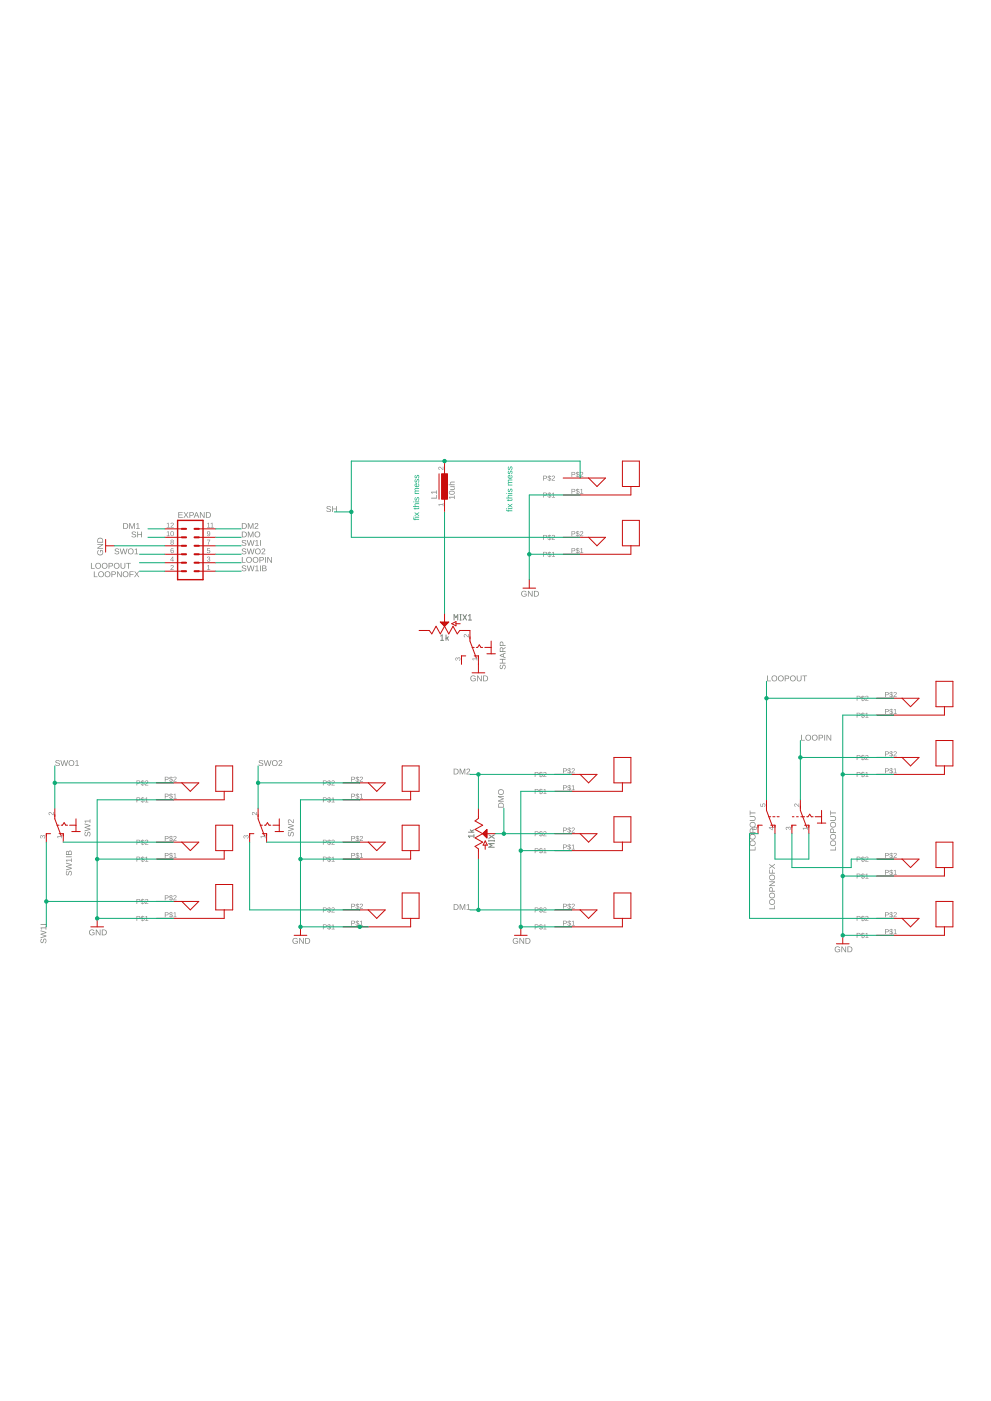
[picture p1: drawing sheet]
<?xml version="1.0" encoding="utf-8"?>
<!DOCTYPE eagle SYSTEM "eagle.dtd">
<!--
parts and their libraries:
SparkFun-Resistors: Licensing: Creative Commons ShareAlike 4.0 International - https://creativecommons.org/licenses/by-sa/4.0
-->
<eagle version="9.6.2">
<drawing>
<settings>
<setting alwaysvectorfont="no"/>
<setting verticaltext="up"/>
</settings>
<grid distance="0.1" unitdist="inch" unit="inch" style="lines" multiple="1" display="no" altdistance="0.01" altunitdist="inch" altunit="inch"/>
<schematic xreflabel="%F%N/%S.%C%R" xrefpart="/%S.%C%R">
<libraries>
<library name="CFOG_LIB1">
<symbols>
<symbol name="RCJJACK,VERTICAL,PCBMOUNT">
<pin name="P$2" x="10.16" y="5.08" length="middle" rot="R180"/>
<pin name="P$1" x="10.16" y="0" length="middle" rot="R180"/>
<wire x1="10.16" y1="5.08" x2="12.7" y2="5.08" width="0.254" layer="94"/>
<wire x1="12.7" y1="5.08" x2="17.78" y2="5.08" width="0.254" layer="94"/>
<wire x1="10.16" y1="0" x2="25.4" y2="0" width="0.254" layer="94"/>
<wire x1="25.4" y1="0" x2="25.4" y2="2.54" width="0.254" layer="94"/>
<wire x1="25.4" y1="2.54" x2="27.94" y2="2.54" width="0.254" layer="94"/>
<wire x1="27.94" y1="2.54" x2="27.94" y2="10.16" width="0.254" layer="94"/>
<wire x1="27.94" y1="10.16" x2="22.86" y2="10.16" width="0.254" layer="94"/>
<wire x1="22.86" y1="10.16" x2="22.86" y2="2.54" width="0.254" layer="94"/>
<wire x1="22.86" y1="2.54" x2="25.4" y2="2.54" width="0.254" layer="94"/>
<wire x1="17.78" y1="5.08" x2="15.24" y2="2.54" width="0.254" layer="94"/>
<wire x1="15.24" y1="2.54" x2="12.7" y2="5.08" width="0.254" layer="94"/>
</symbol>
</symbols>
<devicesets>
<deviceset name="RCJJACK,VERTICAL,PCBMOUNT">
<gates>
<gate name="G$1" symbol="RCJJACK,VERTICAL,PCBMOUNT" x="-12.7" y="-5.08"/>
</gates>
<devices>
<device name="" package="RCJJACK,VERTICAL,PCBMOUNT">
<connects>
<connect gate="G$1" pin="P$1" pad="P$1"/>
<connect gate="G$1" pin="P$2" pad="P$2"/>
</connects>
<technologies>
<technology name=""/>
</technologies>
</device>
</devices>
</deviceset>
</devicesets>
</library>
<library name="switch">
<symbols>
<symbol name="KS-U">
<wire x1="-3.81" y1="1.905" x2="-2.54" y2="1.905" width="0.254" layer="94"/>
<wire x1="-3.81" y1="1.905" x2="-3.81" y2="0" width="0.254" layer="94"/>
<wire x1="-3.81" y1="0" x2="-1.905" y2="0" width="0.1524" layer="94"/>
<wire x1="-3.81" y1="0" x2="-3.81" y2="-1.905" width="0.254" layer="94"/>
<wire x1="-1.27" y1="0" x2="-0.762" y2="0" width="0.1524" layer="94"/>
<wire x1="-5.08" y1="1.905" x2="-3.81" y2="1.905" width="0.254" layer="94"/>
<wire x1="0.254" y1="0" x2="0.635" y2="0" width="0.1524" layer="94"/>
<wire x1="1.27" y1="0" x2="1.905" y2="0" width="0.1524" layer="94"/>
<wire x1="2.54" y1="-3.175" x2="2.54" y2="-1.905" width="0.254" layer="94"/>
<wire x1="2.54" y1="-1.905" x2="0.635" y2="3.175" width="0.254" layer="94"/>
<wire x1="3.81" y1="2.54" x2="5.08" y2="2.54" width="0.254" layer="94"/>
<wire x1="5.08" y1="2.54" x2="5.08" y2="3.175" width="0.254" layer="94"/>
<wire x1="0" y1="2.54" x2="1.27" y2="2.54" width="0.254" layer="94"/>
<wire x1="0" y1="2.54" x2="0" y2="3.175" width="0.254" layer="94"/>
<wire x1="-0.762" y1="0" x2="-0.254" y2="-0.762" width="0.1524" layer="94"/>
<wire x1="-0.254" y1="-0.762" x2="0.254" y2="0" width="0.1524" layer="94"/>
<text x="-6.35" y="-1.905" size="1.778" layer="95" rot="R90">&gt;NAME</text>
<text x="-3.81" y="2.54" size="1.778" layer="96" rot="R90">&gt;VALUE</text>
<pin name="P" x="2.54" y="-5.08" visible="pad" length="short" direction="pas" rot="R90"/>
<pin name="S" x="5.08" y="5.08" visible="pad" length="short" direction="pas" rot="R270"/>
<pin name="O" x="0" y="5.08" visible="pad" length="short" direction="pas" rot="R270"/>
</symbol>
<symbol name="U2">
<wire x1="0" y1="-3.175" x2="0" y2="-1.905" width="0.254" layer="94"/>
<wire x1="0" y1="-1.905" x2="-1.905" y2="3.175" width="0.254" layer="94"/>
<wire x1="1.27" y1="2.54" x2="2.54" y2="2.54" width="0.254" layer="94"/>
<wire x1="2.54" y1="2.54" x2="2.54" y2="3.175" width="0.254" layer="94"/>
<wire x1="-2.54" y1="2.54" x2="-1.27" y2="2.54" width="0.254" layer="94"/>
<wire x1="-2.54" y1="2.54" x2="-2.54" y2="3.175" width="0.254" layer="94"/>
<wire x1="-0.635" y1="0" x2="-1.27" y2="0" width="0.1524" layer="94"/>
<wire x1="-1.905" y1="0" x2="-2.54" y2="0" width="0.1524" layer="94"/>
<wire x1="-3.175" y1="0" x2="-3.81" y2="0" width="0.1524" layer="94"/>
<text x="5.08" y="-1.905" size="1.778" layer="95" rot="R90">&gt;PART</text>
<pin name="P" x="0" y="-5.08" visible="pad" length="short" direction="pas" rot="R90"/>
<pin name="S" x="2.54" y="5.08" visible="pad" length="short" direction="pas" rot="R270"/>
<pin name="O" x="-2.54" y="5.08" visible="pad" length="short" direction="pas" rot="R270"/>
</symbol>
<symbol name="KS-U-">
<wire x1="-3.81" y1="1.905" x2="-2.54" y2="1.905" width="0.254" layer="94"/>
<wire x1="-3.81" y1="1.905" x2="-3.81" y2="0" width="0.254" layer="94"/>
<wire x1="-3.81" y1="0" x2="-1.905" y2="0" width="0.1524" layer="94"/>
<wire x1="-3.81" y1="0" x2="-3.81" y2="-1.905" width="0.254" layer="94"/>
<wire x1="-1.27" y1="0" x2="-0.762" y2="0" width="0.1524" layer="94"/>
<wire x1="-5.08" y1="1.905" x2="-3.81" y2="1.905" width="0.254" layer="94"/>
<wire x1="0.254" y1="0" x2="0.635" y2="0" width="0.1524" layer="94"/>
<wire x1="1.27" y1="0" x2="1.905" y2="0" width="0.1524" layer="94"/>
<wire x1="2.54" y1="-3.175" x2="2.54" y2="-1.905" width="0.254" layer="94"/>
<wire x1="2.54" y1="-1.905" x2="0.635" y2="3.175" width="0.254" layer="94"/>
<wire x1="3.81" y1="2.54" x2="5.08" y2="2.54" width="0.254" layer="94"/>
<wire x1="5.08" y1="2.54" x2="5.08" y2="3.175" width="0.254" layer="94"/>
<wire x1="0" y1="2.54" x2="1.27" y2="2.54" width="0.254" layer="94"/>
<wire x1="0" y1="2.54" x2="0" y2="3.175" width="0.254" layer="94"/>
<wire x1="-0.762" y1="0" x2="-0.254" y2="-0.762" width="0.1524" layer="94"/>
<wire x1="-0.254" y1="-0.762" x2="0.254" y2="0" width="0.1524" layer="94"/>
<wire x1="1.905" y1="0" x2="2.413" y2="0" width="0.1524" layer="94"/>
<wire x1="3.175" y1="0" x2="3.683" y2="0" width="0.1524" layer="94"/>
<wire x1="4.445" y1="0" x2="4.953" y2="0" width="0.1524" layer="94"/>
<text x="-3.81" y="2.54" size="1.778" layer="96" rot="R90">&gt;VALUE</text>
<text x="-6.35" y="-1.905" size="1.778" layer="95" rot="R90">&gt;PART</text>
<pin name="P" x="2.54" y="-5.08" visible="pad" length="short" direction="pas" rot="R90"/>
<pin name="S" x="5.08" y="5.08" visible="pad" length="short" direction="pas" rot="R270"/>
<pin name="O" x="0" y="5.08" visible="pad" length="short" direction="pas" rot="R270"/>
</symbol>
</symbols>
<devicesets>
<deviceset name="M9040P" prefix="S" uservalue="yes">
<gates>
<gate name="1" symbol="KS-U" x="-2.54" y="0"/>
</gates>
<devices>
<device name="" package="M9040P">
<connects>
<connect gate="1" pin="O" pad="1"/>
<connect gate="1" pin="P" pad="2"/>
<connect gate="1" pin="S" pad="3"/>
</connects>
<package3dinstances>
<package3dinstance package3d_urn="urn:adsk.eagle:package:27676/1"/>
</package3dinstances>
<technologies>
<technology name=""/>
</technologies>
</device>
</devices>
</deviceset>
<deviceset name="M9040P2" prefix="S" uservalue="yes">
<gates>
<gate name="2" symbol="U2" x="12.7" y="0" addlevel="always"/>
<gate name="1" symbol="KS-U-" x="0" y="0" addlevel="must"/>
</gates>
<devices>
<device name="" package="M9040P2">
<connects>
<connect gate="1" pin="O" pad="1"/>
<connect gate="1" pin="P" pad="2"/>
<connect gate="1" pin="S" pad="3"/>
<connect gate="2" pin="O" pad="4"/>
<connect gate="2" pin="P" pad="5"/>
<connect gate="2" pin="S" pad="6"/>
</connects>
<package3dinstances>
<package3dinstance package3d_urn="urn:adsk.eagle:package:27687/1"/>
</package3dinstances>
<technologies>
<technology name=""/>
</technologies>
</device>
</devices>
</deviceset>
</devicesets>
</library>
<library name="SparkFun-Resistors">
<symbols>
<symbol name="POTENTIOMETER">
<wire x1="0" y1="-5.08" x2="0" y2="-4.572" width="0.1524" layer="94"/>
<wire x1="0" y1="-4.572" x2="-1.016" y2="-3.81" width="0.254" layer="94"/>
<wire x1="-1.016" y1="-3.81" x2="1.27" y2="-2.54" width="0.254" layer="94"/>
<wire x1="1.27" y1="-2.54" x2="-1.016" y2="-1.27" width="0.254" layer="94"/>
<wire x1="-1.016" y1="-1.27" x2="1.27" y2="0" width="0.254" layer="94"/>
<wire x1="1.27" y1="0" x2="-1.016" y2="1.27" width="0.254" layer="94"/>
<wire x1="-1.016" y1="1.27" x2="1.27" y2="2.54" width="0.254" layer="94"/>
<wire x1="1.27" y1="2.54" x2="-1.016" y2="3.81" width="0.254" layer="94"/>
<wire x1="-1.016" y1="3.81" x2="0" y2="4.572" width="0.254" layer="94"/>
<wire x1="0" y1="4.572" x2="0" y2="5.08" width="0.1524" layer="94"/>
<wire x1="2.032" y1="-2.159" x2="2.667" y2="-3.429" width="0.1524" layer="94"/>
<wire x1="2.667" y1="-3.429" x2="2.032" y2="-3.429" width="0.1524" layer="94"/>
<wire x1="2.032" y1="-3.429" x2="1.397" y2="-3.429" width="0.1524" layer="94"/>
<wire x1="1.397" y1="-3.429" x2="2.032" y2="-2.159" width="0.1524" layer="94"/>
<wire x1="2.032" y1="-4.699" x2="2.032" y2="-3.429" width="0.1524" layer="94"/>
<text x="3.048" y="-0.254" size="1.778" layer="95" font="vector" rot="R270">&gt;NAME</text>
<text x="-1.27" y="0" size="1.778" layer="95" font="vector" rot="R90" align="bottom-center">&gt;Value</text>
<pin name="A" x="0" y="-7.62" visible="off" length="short" direction="pas" rot="R90"/>
<pin name="E" x="0" y="7.62" visible="off" length="short" direction="pas" rot="R270"/>
<pin name="S" x="5.08" y="0" visible="off" length="short" direction="pas" rot="R180"/>
<polygon width="0.2032" layer="94">
<vertex x="2.54" y="-1.27"/>
<vertex x="1.27" y="0"/>
<vertex x="2.54" y="1.27"/>
</polygon>
</symbol>
</symbols>
<devicesets>
<deviceset name="POTENTIOMETER" prefix="VR" uservalue="yes">
<gates>
<gate name="G$1" symbol="POTENTIOMETER" x="0" y="0"/>
</gates>
<devices>
<device name="-PTH-9MM-1/20W-20%" package="POT-PTH-ALPS">
<connects>
<connect gate="G$1" pin="A" pad="P$3"/>
<connect gate="G$1" pin="E" pad="P$1"/>
<connect gate="G$1" pin="S" pad="P$2"/>
</connects>
<package3dinstances>
<package3dinstance package3d_urn="urn:adsk.eagle:package:39672/1"/>
</package3dinstances>
<technologies>
<technology name="">
<attribute name="PROD_ID" value="RES-09177"/>
<attribute name="SF_SKU" value="COM-09288"/>
<attribute name="VALUE" value="10k"/>
</technology>
</technologies>
</device>
<device name="-PTH-9MM-1/20W-20%-KIT" package="POT-PTH-ALPS-KIT">
<connects>
<connect gate="G$1" pin="A" pad="P$3"/>
<connect gate="G$1" pin="E" pad="P$1"/>
<connect gate="G$1" pin="S" pad="P$2"/>
</connects>
<package3dinstances>
<package3dinstance package3d_urn="urn:adsk.eagle:package:39674/1"/>
</package3dinstances>
<technologies>
<technology name="">
<attribute name="PROD_ID" value="RES-09177"/>
<attribute name="SF_SKU" value="COM-09288"/>
<attribute name="VALUE" value="10k"/>
</technology>
</technologies>
</device>
</devices>
</deviceset>
</devicesets>
</library>
<library name="supply1">
<symbols>
<symbol name="GND">
<wire x1="-1.905" y1="0" x2="1.905" y2="0" width="0.254" layer="94"/>
<text x="-2.54" y="-2.54" size="1.778" layer="96">&gt;VALUE</text>
<pin name="GND" x="0" y="2.54" visible="off" length="short" direction="sup" rot="R270"/>
</symbol>
</symbols>
<devicesets>
<deviceset name="GND" prefix="GND">
<gates>
<gate name="1" symbol="GND" x="0" y="0"/>
</gates>
<devices>
<device name="">
<technologies>
<technology name=""/>
</technologies>
</device>
</devices>
</deviceset>
</devicesets>
</library>
<library name="inductors">
<symbols>
<symbol name="DRK">
<wire x1="-3.81" y1="1.651" x2="3.81" y2="1.651" width="0.254" layer="94"/>
<text x="-3.81" y="2.286" size="1.778" layer="95">&gt;NAME</text>
<text x="-3.937" y="-3.048" size="1.778" layer="96">&gt;VALUE</text>
<rectangle x1="-3.81" y1="-0.889" x2="3.81" y2="0.889" layer="94"/>
<pin name="2" x="7.62" y="0" visible="pad" length="middle" direction="pas" swaplevel="1" rot="R180"/>
<pin name="1" x="-7.62" y="0" visible="pad" length="middle" direction="pas" swaplevel="1"/>
</symbol>
</symbols>
<devicesets>
<deviceset name="LBC15" prefix="L">
<gates>
<gate name="1" symbol="DRK" x="0" y="0"/>
</gates>
<devices>
<device name="" package="LBC15">
<connects>
<connect gate="1" pin="1" pad="1"/>
<connect gate="1" pin="2" pad="2"/>
</connects>
<package3dinstances>
<package3dinstance package3d_urn="urn:adsk.eagle:package:15085/1"/>
</package3dinstances>
<technologies>
<technology name="">
<attribute name="SPICEPREFIX" value="L" constant="no"/>
</technology>
</technologies>
</device>
</devices>
<spice>
<pinmapping spiceprefix="L">
<pinmap gate="1" pin="1" pinorder="1"/>
<pinmap gate="1" pin="2" pinorder="2"/>
</pinmapping>
</spice>
</deviceset>
</devicesets>
</library>
<library name="con-lstb">
<symbols>
<symbol name="MA06-2">
<wire x1="3.81" y1="-10.16" x2="-3.81" y2="-10.16" width="0.4064" layer="94"/>
<wire x1="1.27" y1="-2.54" x2="2.54" y2="-2.54" width="0.6096" layer="94"/>
<wire x1="1.27" y1="-5.08" x2="2.54" y2="-5.08" width="0.6096" layer="94"/>
<wire x1="1.27" y1="-7.62" x2="2.54" y2="-7.62" width="0.6096" layer="94"/>
<wire x1="-2.54" y1="-2.54" x2="-1.27" y2="-2.54" width="0.6096" layer="94"/>
<wire x1="-2.54" y1="-5.08" x2="-1.27" y2="-5.08" width="0.6096" layer="94"/>
<wire x1="-2.54" y1="-7.62" x2="-1.27" y2="-7.62" width="0.6096" layer="94"/>
<wire x1="-3.81" y1="7.62" x2="-3.81" y2="-10.16" width="0.4064" layer="94"/>
<wire x1="3.81" y1="-10.16" x2="3.81" y2="7.62" width="0.4064" layer="94"/>
<wire x1="-3.81" y1="7.62" x2="3.81" y2="7.62" width="0.4064" layer="94"/>
<wire x1="1.27" y1="5.08" x2="2.54" y2="5.08" width="0.6096" layer="94"/>
<wire x1="1.27" y1="2.54" x2="2.54" y2="2.54" width="0.6096" layer="94"/>
<wire x1="1.27" y1="0" x2="2.54" y2="0" width="0.6096" layer="94"/>
<wire x1="-2.54" y1="5.08" x2="-1.27" y2="5.08" width="0.6096" layer="94"/>
<wire x1="-2.54" y1="2.54" x2="-1.27" y2="2.54" width="0.6096" layer="94"/>
<wire x1="-2.54" y1="0" x2="-1.27" y2="0" width="0.6096" layer="94"/>
<text x="-3.81" y="-12.7" size="1.778" layer="96">&gt;VALUE</text>
<text x="-3.81" y="8.382" size="1.778" layer="95">&gt;NAME</text>
<pin name="1" x="7.62" y="-7.62" visible="pad" length="middle" direction="pas" swaplevel="1" rot="R180"/>
<pin name="3" x="7.62" y="-5.08" visible="pad" length="middle" direction="pas" swaplevel="1" rot="R180"/>
<pin name="5" x="7.62" y="-2.54" visible="pad" length="middle" direction="pas" swaplevel="1" rot="R180"/>
<pin name="2" x="-7.62" y="-7.62" visible="pad" length="middle" direction="pas" swaplevel="1"/>
<pin name="4" x="-7.62" y="-5.08" visible="pad" length="middle" direction="pas" swaplevel="1"/>
<pin name="6" x="-7.62" y="-2.54" visible="pad" length="middle" direction="pas" swaplevel="1"/>
<pin name="7" x="7.62" y="0" visible="pad" length="middle" direction="pas" swaplevel="1" rot="R180"/>
<pin name="9" x="7.62" y="2.54" visible="pad" length="middle" direction="pas" swaplevel="1" rot="R180"/>
<pin name="11" x="7.62" y="5.08" visible="pad" length="middle" direction="pas" swaplevel="1" rot="R180"/>
<pin name="8" x="-7.62" y="0" visible="pad" length="middle" direction="pas" swaplevel="1"/>
<pin name="10" x="-7.62" y="2.54" visible="pad" length="middle" direction="pas" swaplevel="1"/>
<pin name="12" x="-7.62" y="5.08" visible="pad" length="middle" direction="pas" swaplevel="1"/>
</symbol>
</symbols>
<devicesets>
<deviceset name="MA06-2" prefix="SV" uservalue="yes">
<gates>
<gate name="1" symbol="MA06-2" x="0" y="0"/>
</gates>
<devices>
<device name="" package="MA06-2">
<connects>
<connect gate="1" pin="1" pad="1"/>
<connect gate="1" pin="10" pad="10"/>
<connect gate="1" pin="11" pad="11"/>
<connect gate="1" pin="12" pad="12"/>
<connect gate="1" pin="2" pad="2"/>
<connect gate="1" pin="3" pad="3"/>
<connect gate="1" pin="4" pad="4"/>
<connect gate="1" pin="5" pad="5"/>
<connect gate="1" pin="6" pad="6"/>
<connect gate="1" pin="7" pad="7"/>
<connect gate="1" pin="8" pad="8"/>
<connect gate="1" pin="9" pad="9"/>
</connects>
<package3dinstances>
<package3dinstance package3d_urn="urn:adsk.eagle:package:8342/1"/>
</package3dinstances>
<technologies>
<technology name="">
<attribute name="MF" value="" constant="no"/>
<attribute name="MPN" value="" constant="no"/>
<attribute name="OC_FARNELL" value="unknown" constant="no"/>
<attribute name="OC_NEWARK" value="unknown" constant="no"/>
</technology>
</technologies>
</device>
</devices>
</deviceset>
</devicesets>
</library>
</libraries>
<attributes>
</attributes>
<variantdefs>
</variantdefs>
<classes>
<class number="0" name="default" width="0" drill="0">
</class>
</classes>
<parts>
<part name="U$1" library="CFOG_LIB1" deviceset="RCJJACK,VERTICAL,PCBMOUNT" device=""/>
<part name="U$2" library="CFOG_LIB1" deviceset="RCJJACK,VERTICAL,PCBMOUNT" device=""/>
<part name="U$3" library="CFOG_LIB1" deviceset="RCJJACK,VERTICAL,PCBMOUNT" device=""/>
<part name="U$4" library="CFOG_LIB1" deviceset="RCJJACK,VERTICAL,PCBMOUNT" device=""/>
<part name="U$5" library="CFOG_LIB1" deviceset="RCJJACK,VERTICAL,PCBMOUNT" device=""/>
<part name="U$6" library="CFOG_LIB1" deviceset="RCJJACK,VERTICAL,PCBMOUNT" device=""/>
<part name="SW1" library="switch" deviceset="M9040P" device="" package3d_urn="urn:adsk.eagle:package:27676/1"/>
<part name="SW2" library="switch" deviceset="M9040P" device="" package3d_urn="urn:adsk.eagle:package:27676/1"/>
<part name="U$7" library="CFOG_LIB1" deviceset="RCJJACK,VERTICAL,PCBMOUNT" device=""/>
<part name="U$8" library="CFOG_LIB1" deviceset="RCJJACK,VERTICAL,PCBMOUNT" device=""/>
<part name="U$9" library="CFOG_LIB1" deviceset="RCJJACK,VERTICAL,PCBMOUNT" device=""/>
<part name="U$10" library="CFOG_LIB1" deviceset="RCJJACK,VERTICAL,PCBMOUNT" device=""/>
<part name="U$11" library="CFOG_LIB1" deviceset="RCJJACK,VERTICAL,PCBMOUNT" device=""/>
<part name="U$12" library="CFOG_LIB1" deviceset="RCJJACK,VERTICAL,PCBMOUNT" device=""/>
<part name="U$13" library="CFOG_LIB1" deviceset="RCJJACK,VERTICAL,PCBMOUNT" device=""/>
<part name="MIX" library="SparkFun-Resistors" deviceset="POTENTIOMETER" device="-PTH-9MM-1/20W-20%" package3d_urn="urn:adsk.eagle:package:39672/1" value="1k"/>
<part name="LOOPOUT" library="switch" deviceset="M9040P2" device="" package3d_urn="urn:adsk.eagle:package:27687/1"/>
<part name="GND1" library="supply1" deviceset="GND" device=""/>
<part name="GND2" library="supply1" deviceset="GND" device=""/>
<part name="GND3" library="supply1" deviceset="GND" device=""/>
<part name="GND4" library="supply1" deviceset="GND" device=""/>
<part name="SHARP" library="switch" deviceset="M9040P" device="" package3d_urn="urn:adsk.eagle:package:27676/1"/>
<part name="MIX1" library="SparkFun-Resistors" deviceset="POTENTIOMETER" device="-PTH-9MM-1/20W-20%" package3d_urn="urn:adsk.eagle:package:39672/1" value="1k"/>
<part name="SHARPIN" library="CFOG_LIB1" deviceset="RCJJACK,VERTICAL,PCBMOUNT" device=""/>
<part name="U$15" library="CFOG_LIB1" deviceset="RCJJACK,VERTICAL,PCBMOUNT" device=""/>
<part name="GND5" library="supply1" deviceset="GND" device=""/>
<part name="L1" library="inductors" deviceset="LBC15" device="" package3d_urn="urn:adsk.eagle:package:15085/1" value="10uh"/>
<part name="GND6" library="supply1" deviceset="GND" device=""/>
<part name="EXPAND" library="con-lstb" deviceset="MA06-2" device="" package3d_urn="urn:adsk.eagle:package:8342/1"/>
<part name="GND7" library="supply1" deviceset="GND" device=""/>
</parts>
<sheets>
<sheet>
<plain>
<text x="185.42" y="172.72" size="1.778" layer="91" rot="R90">fix this mess</text>
<text x="157.48" y="170.18" size="1.778" layer="91" rot="R90">fix this mess</text>
</plain>
<instances>
<instance part="U$1" gate="G$1" x="73.66" y="86.36" smashed="yes"/>
<instance part="U$2" gate="G$1" x="73.66" y="68.58" smashed="yes"/>
<instance part="U$3" gate="G$1" x="73.66" y="50.8" smashed="yes"/>
<instance part="U$4" gate="G$1" x="129.54" y="86.36" smashed="yes"/>
<instance part="U$5" gate="G$1" x="129.54" y="68.58" smashed="yes"/>
<instance part="U$6" gate="G$1" x="129.54" y="48.26" smashed="yes"/>
<instance part="SW1" gate="1" x="50.8" y="78.74" smashed="yes" rot="R180">
<attribute name="NAME" x="57.15" y="80.645" size="1.778" layer="95" rot="R270"/>
<attribute name="VALUE" x="54.61" y="76.2" size="1.778" layer="96" rot="R270"/>
</instance>
<instance part="SW2" gate="1" x="111.76" y="78.74" smashed="yes" rot="R180">
<attribute name="NAME" x="118.11" y="80.645" size="1.778" layer="95" rot="R270"/>
<attribute name="VALUE" x="115.57" y="76.2" size="1.778" layer="96" rot="R270"/>
</instance>
<instance part="U$7" gate="G$1" x="193.04" y="88.9" smashed="yes"/>
<instance part="U$8" gate="G$1" x="193.04" y="71.12" smashed="yes"/>
<instance part="U$9" gate="G$1" x="193.04" y="48.26" smashed="yes"/>
<instance part="U$10" gate="G$1" x="289.56" y="111.76" smashed="yes"/>
<instance part="U$11" gate="G$1" x="289.56" y="93.98" smashed="yes"/>
<instance part="U$12" gate="G$1" x="289.56" y="63.5" smashed="yes"/>
<instance part="U$13" gate="G$1" x="289.56" y="45.72" smashed="yes"/>
<instance part="MIX" gate="G$1" x="175.26" y="76.2" smashed="yes">
<attribute name="NAME" x="178.308" y="75.946" size="1.778" layer="95" font="vector" rot="R270"/>
<attribute name="VALUE" x="173.99" y="76.2" size="1.778" layer="95" font="vector" rot="R90" align="bottom-center"/>
</instance>
<instance part="LOOPOUT" gate="2" x="261.62" y="81.28" smashed="yes" rot="R180">
<attribute name="PART" x="256.54" y="83.185" size="1.778" layer="95" rot="R270"/>
</instance>
<instance part="LOOPOUT" gate="1" x="274.32" y="81.28" smashed="yes" rot="R180">
<attribute name="VALUE" x="278.13" y="78.74" size="1.778" layer="96" rot="R270"/>
<attribute name="PART" x="280.67" y="83.185" size="1.778" layer="95" rot="R270"/>
</instance>
<instance part="GND1" gate="1" x="284.48" y="43.18" smashed="yes">
<attribute name="VALUE" x="281.94" y="40.64" size="1.778" layer="96"/>
</instance>
<instance part="GND2" gate="1" x="187.96" y="45.72" smashed="yes">
<attribute name="VALUE" x="185.42" y="43.18" size="1.778" layer="96"/>
</instance>
<instance part="GND3" gate="1" x="121.92" y="45.72" smashed="yes">
<attribute name="VALUE" x="119.38" y="43.18" size="1.778" layer="96"/>
</instance>
<instance part="GND4" gate="1" x="60.96" y="48.26" smashed="yes">
<attribute name="VALUE" x="58.42" y="45.72" size="1.778" layer="96"/>
</instance>
<instance part="SHARP" gate="1" x="175.26" y="132.08" smashed="yes" rot="R180">
<attribute name="NAME" x="181.61" y="133.985" size="1.778" layer="95" rot="R270"/>
<attribute name="VALUE" x="179.07" y="129.54" size="1.778" layer="96" rot="R270"/>
</instance>
<instance part="MIX1" gate="G$1" x="165.1" y="137.16" smashed="yes" rot="R90">
<attribute name="NAME" x="167.894" y="140.208" size="1.778" layer="95" font="vector"/>
<attribute name="VALUE" x="165.1" y="135.89" size="1.778" layer="95" font="vector" rot="R180" align="bottom-center"/>
</instance>
<instance part="SHARPIN" gate="G$1" x="195.58" y="177.8" smashed="yes"/>
<instance part="U$15" gate="G$1" x="195.58" y="160.02" smashed="yes"/>
<instance part="GND5" gate="1" x="190.5" y="149.86" smashed="yes">
<attribute name="VALUE" x="187.96" y="147.32" size="1.778" layer="96"/>
</instance>
<instance part="L1" gate="1" x="165.1" y="180.34" smashed="yes" rot="R90">
<attribute name="NAME" x="162.814" y="176.53" size="1.778" layer="95" rot="R90"/>
<attribute name="VALUE" x="168.148" y="176.403" size="1.778" layer="96" rot="R90"/>
</instance>
<instance part="GND6" gate="1" x="63.5" y="162.56" smashed="yes" rot="R270">
<attribute name="VALUE" x="60.96" y="165.1" size="1.778" layer="96" rot="R270"/>
</instance>
<instance part="EXPAND" gate="1" x="88.9" y="162.56" smashed="yes">
<attribute name="VALUE" x="85.09" y="149.86" size="1.778" layer="96"/>
<attribute name="NAME" x="85.09" y="170.942" size="1.778" layer="95"/>
</instance>
<instance part="GND7" gate="1" x="175.26" y="124.46" smashed="yes">
<attribute name="VALUE" x="172.72" y="121.92" size="1.778" layer="96"/>
</instance>
</instances>
<busses>
</busses>
<nets>
<net name="SW1IB" class="0">
<segment>
<pinref part="SW1" gate="1" pin="O"/>
<pinref part="U$2" gate="G$1" pin="P$2"/>
<wire x1="50.8" y1="73.66" x2="83.82" y2="73.66" width="0.1524" layer="91"/>
<label x="53.34" y="63.5" size="1.778" layer="95" rot="R90"/>
</segment>
<segment>
<pinref part="EXPAND" gate="1" pin="1"/>
<wire x1="96.52" y1="154.94" x2="104.14" y2="154.94" width="0.1524" layer="91"/>
<label x="104.14" y="154.94" size="1.778" layer="95"/>
</segment>
</net>
<net name="N$6" class="0">
<segment>
<pinref part="SW2" gate="1" pin="O"/>
<pinref part="U$5" gate="G$1" pin="P$2"/>
<wire x1="111.76" y1="73.66" x2="139.7" y2="73.66" width="0.1524" layer="91"/>
</segment>
</net>
<net name="SW1I" class="0">
<segment>
<pinref part="U$3" gate="G$1" pin="P$2"/>
<wire x1="83.82" y1="55.88" x2="45.72" y2="55.88" width="0.1524" layer="91"/>
<pinref part="SW1" gate="1" pin="S"/>
<wire x1="45.72" y1="55.88" x2="45.72" y2="73.66" width="0.1524" layer="91"/>
<wire x1="45.72" y1="55.88" x2="45.72" y2="48.26" width="0.1524" layer="91"/>
<junction x="45.72" y="55.88"/>
<label x="45.72" y="43.18" size="1.778" layer="95" rot="R90"/>
</segment>
<segment>
<wire x1="96.52" y1="162.56" x2="104.14" y2="162.56" width="0.1524" layer="91"/>
<label x="104.14" y="162.56" size="1.778" layer="95"/>
<pinref part="EXPAND" gate="1" pin="7"/>
</segment>
</net>
<net name="N$8" class="0">
<segment>
<pinref part="U$6" gate="G$1" pin="P$2"/>
<pinref part="SW2" gate="1" pin="S"/>
<wire x1="139.7" y1="53.34" x2="106.68" y2="53.34" width="0.1524" layer="91"/>
<wire x1="106.68" y1="53.34" x2="106.68" y2="73.66" width="0.1524" layer="91"/>
</segment>
</net>
<net name="DM1" class="0">
<segment>
<pinref part="U$9" gate="G$1" pin="P$2"/>
<pinref part="MIX" gate="G$1" pin="A"/>
<wire x1="203.2" y1="53.34" x2="175.26" y2="53.34" width="0.1524" layer="91"/>
<wire x1="175.26" y1="53.34" x2="175.26" y2="68.58" width="0.1524" layer="91"/>
<wire x1="175.26" y1="53.34" x2="172.72" y2="53.34" width="0.1524" layer="91"/>
<junction x="175.26" y="53.34"/>
<label x="167.64" y="53.34" size="1.778" layer="95"/>
</segment>
<segment>
<wire x1="81.28" y1="167.64" x2="76.2" y2="167.64" width="0.1524" layer="91"/>
<label x="68.58" y="167.64" size="1.778" layer="95"/>
<pinref part="EXPAND" gate="1" pin="12"/>
</segment>
</net>
<net name="DM2" class="0">
<segment>
<pinref part="U$7" gate="G$1" pin="P$2"/>
<pinref part="MIX" gate="G$1" pin="E"/>
<wire x1="203.2" y1="93.98" x2="175.26" y2="93.98" width="0.1524" layer="91"/>
<wire x1="175.26" y1="93.98" x2="175.26" y2="83.82" width="0.1524" layer="91"/>
<wire x1="175.26" y1="93.98" x2="172.72" y2="93.98" width="0.1524" layer="91"/>
<junction x="175.26" y="93.98"/>
<label x="167.64" y="93.98" size="1.778" layer="95"/>
</segment>
<segment>
<wire x1="96.52" y1="167.64" x2="104.14" y2="167.64" width="0.1524" layer="91"/>
<label x="104.14" y="167.64" size="1.778" layer="95"/>
<pinref part="EXPAND" gate="1" pin="11"/>
</segment>
</net>
<net name="LOOPIN" class="0">
<segment>
<pinref part="U$11" gate="G$1" pin="P$2"/>
<pinref part="LOOPOUT" gate="1" pin="P"/>
<wire x1="299.72" y1="99.06" x2="271.78" y2="99.06" width="0.1524" layer="91"/>
<wire x1="271.78" y1="99.06" x2="271.78" y2="86.36" width="0.1524" layer="91"/>
<wire x1="271.78" y1="99.06" x2="271.78" y2="104.14" width="0.1524" layer="91"/>
<junction x="271.78" y="99.06"/>
<label x="271.78" y="104.14" size="1.778" layer="95"/>
</segment>
<segment>
<wire x1="96.52" y1="157.48" x2="104.14" y2="157.48" width="0.1524" layer="91"/>
<label x="104.14" y="157.48" size="1.778" layer="95"/>
<pinref part="EXPAND" gate="1" pin="3"/>
</segment>
</net>
<net name="LOOPOUT" class="0">
<segment>
<pinref part="LOOPOUT" gate="2" pin="P"/>
<pinref part="U$10" gate="G$1" pin="P$2"/>
<wire x1="261.62" y1="86.36" x2="261.62" y2="116.84" width="0.1524" layer="91"/>
<wire x1="261.62" y1="116.84" x2="299.72" y2="116.84" width="0.1524" layer="91"/>
<wire x1="261.62" y1="116.84" x2="261.62" y2="121.92" width="0.1524" layer="91"/>
<junction x="261.62" y="116.84"/>
<label x="261.62" y="121.92" size="1.778" layer="95"/>
</segment>
<segment>
<wire x1="81.28" y1="157.48" x2="73.66" y2="157.48" width="0.1524" layer="91"/>
<label x="71.12" y="157.48" size="1.778" layer="95" rot="R180"/>
<pinref part="EXPAND" gate="1" pin="4"/>
</segment>
</net>
<net name="LOOPNOFX" class="0">
<segment>
<pinref part="LOOPOUT" gate="2" pin="O"/>
<wire x1="264.16" y1="76.2" x2="264.16" y2="68.58" width="0.1524" layer="91"/>
<pinref part="LOOPOUT" gate="1" pin="O"/>
<wire x1="264.16" y1="68.58" x2="274.32" y2="68.58" width="0.1524" layer="91"/>
<wire x1="274.32" y1="68.58" x2="274.32" y2="76.2" width="0.1524" layer="91"/>
<label x="264.16" y="53.34" size="1.778" layer="95" rot="R90"/>
</segment>
<segment>
<pinref part="EXPAND" gate="1" pin="2"/>
<wire x1="81.28" y1="154.94" x2="73.66" y2="154.94" width="0.1524" layer="91"/>
<label x="73.66" y="154.94" size="1.778" layer="95" rot="R180"/>
</segment>
</net>
<net name="N$16" class="0">
<segment>
<pinref part="LOOPOUT" gate="1" pin="S"/>
<wire x1="269.24" y1="76.2" x2="269.24" y2="66.04" width="0.1524" layer="91"/>
<wire x1="269.24" y1="66.04" x2="287.02" y2="66.04" width="0.1524" layer="91"/>
<wire x1="287.02" y1="66.04" x2="287.02" y2="68.58" width="0.1524" layer="91"/>
<pinref part="U$12" gate="G$1" pin="P$2"/>
<wire x1="287.02" y1="68.58" x2="299.72" y2="68.58" width="0.1524" layer="91"/>
</segment>
</net>
<net name="N$17" class="0">
<segment>
<pinref part="U$13" gate="G$1" pin="P$2"/>
<wire x1="299.72" y1="50.8" x2="256.54" y2="50.8" width="0.1524" layer="91"/>
<pinref part="LOOPOUT" gate="2" pin="S"/>
<wire x1="256.54" y1="50.8" x2="256.54" y2="76.2" width="0.1524" layer="91"/>
<wire x1="256.54" y1="76.2" x2="259.08" y2="76.2" width="0.1524" layer="91"/>
</segment>
</net>
<net name="GND" class="0">
<segment>
<pinref part="U$13" gate="G$1" pin="P$1"/>
<wire x1="299.72" y1="45.72" x2="284.48" y2="45.72" width="0.1524" layer="91"/>
<wire x1="284.48" y1="45.72" x2="284.48" y2="63.5" width="0.1524" layer="91"/>
<pinref part="U$12" gate="G$1" pin="P$1"/>
<wire x1="284.48" y1="63.5" x2="299.72" y2="63.5" width="0.1524" layer="91"/>
<pinref part="U$11" gate="G$1" pin="P$1"/>
<wire x1="284.48" y1="63.5" x2="284.48" y2="93.98" width="0.1524" layer="91"/>
<wire x1="284.48" y1="93.98" x2="299.72" y2="93.98" width="0.1524" layer="91"/>
<junction x="284.48" y="63.5"/>
<wire x1="284.48" y1="93.98" x2="284.48" y2="111.76" width="0.1524" layer="91"/>
<junction x="284.48" y="93.98"/>
<pinref part="U$10" gate="G$1" pin="P$1"/>
<wire x1="284.48" y1="111.76" x2="299.72" y2="111.76" width="0.1524" layer="91"/>
<pinref part="GND1" gate="1" pin="GND"/>
<junction x="284.48" y="45.72"/>
</segment>
<segment>
<pinref part="U$9" gate="G$1" pin="P$1"/>
<wire x1="203.2" y1="48.26" x2="187.96" y2="48.26" width="0.1524" layer="91"/>
<pinref part="U$7" gate="G$1" pin="P$1"/>
<wire x1="187.96" y1="48.26" x2="187.96" y2="71.12" width="0.1524" layer="91"/>
<wire x1="187.96" y1="71.12" x2="187.96" y2="88.9" width="0.1524" layer="91"/>
<wire x1="187.96" y1="88.9" x2="203.2" y2="88.9" width="0.1524" layer="91"/>
<pinref part="U$8" gate="G$1" pin="P$1"/>
<wire x1="203.2" y1="71.12" x2="187.96" y2="71.12" width="0.1524" layer="91"/>
<junction x="187.96" y="71.12"/>
<pinref part="GND2" gate="1" pin="GND"/>
<junction x="187.96" y="48.26"/>
</segment>
<segment>
<wire x1="142.24" y1="48.26" x2="139.7" y2="48.26" width="0.1524" layer="91"/>
<pinref part="U$5" gate="G$1" pin="P$1"/>
<wire x1="139.7" y1="48.26" x2="121.92" y2="48.26" width="0.1524" layer="91"/>
<wire x1="139.7" y1="68.58" x2="121.92" y2="68.58" width="0.1524" layer="91"/>
<wire x1="121.92" y1="68.58" x2="121.92" y2="48.26" width="0.1524" layer="91"/>
<pinref part="U$4" gate="G$1" pin="P$1"/>
<wire x1="121.92" y1="68.58" x2="121.92" y2="86.36" width="0.1524" layer="91"/>
<wire x1="121.92" y1="86.36" x2="139.7" y2="86.36" width="0.1524" layer="91"/>
<junction x="121.92" y="68.58"/>
<pinref part="U$6" gate="G$1" pin="P$1"/>
<junction x="139.7" y="48.26"/>
<pinref part="GND3" gate="1" pin="GND"/>
<junction x="121.92" y="48.26"/>
</segment>
<segment>
<pinref part="U$1" gate="G$1" pin="P$1"/>
<wire x1="83.82" y1="86.36" x2="60.96" y2="86.36" width="0.1524" layer="91"/>
<pinref part="U$3" gate="G$1" pin="P$1"/>
<wire x1="60.96" y1="86.36" x2="60.96" y2="68.58" width="0.1524" layer="91"/>
<wire x1="60.96" y1="68.58" x2="60.96" y2="50.8" width="0.1524" layer="91"/>
<wire x1="60.96" y1="50.8" x2="83.82" y2="50.8" width="0.1524" layer="91"/>
<pinref part="U$2" gate="G$1" pin="P$1"/>
<wire x1="83.82" y1="68.58" x2="60.96" y2="68.58" width="0.1524" layer="91"/>
<junction x="60.96" y="68.58"/>
<pinref part="GND4" gate="1" pin="GND"/>
<junction x="60.96" y="50.8"/>
</segment>
<segment>
<pinref part="SHARPIN" gate="G$1" pin="P$1"/>
<wire x1="205.74" y1="177.8" x2="190.5" y2="177.8" width="0.1524" layer="91"/>
<pinref part="U$15" gate="G$1" pin="P$1"/>
<wire x1="190.5" y1="177.8" x2="190.5" y2="160.02" width="0.1524" layer="91"/>
<wire x1="190.5" y1="160.02" x2="205.74" y2="160.02" width="0.1524" layer="91"/>
<wire x1="190.5" y1="160.02" x2="190.5" y2="152.4" width="0.1524" layer="91"/>
<junction x="190.5" y="160.02"/>
<pinref part="GND5" gate="1" pin="GND"/>
</segment>
<segment>
<wire x1="81.28" y1="162.56" x2="66.04" y2="162.56" width="0.1524" layer="91"/>
<pinref part="GND6" gate="1" pin="GND"/>
<pinref part="EXPAND" gate="1" pin="8"/>
</segment>
<segment>
<pinref part="SHARP" gate="1" pin="O"/>
<pinref part="GND7" gate="1" pin="GND"/>
</segment>
</net>
<net name="SH" class="0">
<segment>
<pinref part="SHARPIN" gate="G$1" pin="P$2"/>
<wire x1="137.16" y1="165.1" x2="137.16" y2="172.72" width="0.1524" layer="91"/>
<wire x1="137.16" y1="172.72" x2="137.16" y2="187.96" width="0.1524" layer="91"/>
<wire x1="137.16" y1="187.96" x2="165.1" y2="187.96" width="0.1524" layer="91"/>
<wire x1="165.1" y1="187.96" x2="205.74" y2="187.96" width="0.1524" layer="91"/>
<wire x1="205.74" y1="187.96" x2="205.74" y2="182.88" width="0.1524" layer="91"/>
<pinref part="L1" gate="1" pin="2"/>
<junction x="165.1" y="187.96"/>
<wire x1="137.16" y1="172.72" x2="132.08" y2="172.72" width="0.1524" layer="91"/>
<junction x="137.16" y="172.72"/>
<label x="129.54" y="172.72" size="1.778" layer="95"/>
<pinref part="U$15" gate="G$1" pin="P$2"/>
<wire x1="205.74" y1="165.1" x2="137.16" y2="165.1" width="0.1524" layer="91"/>
</segment>
<segment>
<wire x1="81.28" y1="165.1" x2="76.2" y2="165.1" width="0.1524" layer="91"/>
<label x="71.12" y="165.1" size="1.778" layer="95"/>
<pinref part="EXPAND" gate="1" pin="10"/>
</segment>
</net>
<net name="N$19" class="0">
<segment>
<pinref part="MIX1" gate="G$1" pin="S"/>
<pinref part="L1" gate="1" pin="1"/>
<wire x1="165.1" y1="142.24" x2="165.1" y2="172.72" width="0.1524" layer="91"/>
</segment>
</net>
<net name="DMO" class="0">
<segment>
<wire x1="96.52" y1="165.1" x2="104.14" y2="165.1" width="0.1524" layer="91"/>
<label x="104.14" y="165.1" size="1.778" layer="95"/>
<pinref part="EXPAND" gate="1" pin="9"/>
</segment>
<segment>
<pinref part="MIX" gate="G$1" pin="S"/>
<pinref part="U$8" gate="G$1" pin="P$2"/>
<wire x1="180.34" y1="76.2" x2="182.88" y2="76.2" width="0.1524" layer="91"/>
<wire x1="182.88" y1="76.2" x2="203.2" y2="76.2" width="0.1524" layer="91"/>
<wire x1="182.88" y1="76.2" x2="182.88" y2="83.82" width="0.1524" layer="91"/>
<junction x="182.88" y="76.2"/>
<label x="182.88" y="83.82" size="1.778" layer="95" rot="R90"/>
</segment>
</net>
<net name="SWO1" class="0">
<segment>
<wire x1="81.28" y1="160.02" x2="73.66" y2="160.02" width="0.1524" layer="91"/>
<label x="66.04" y="160.02" size="1.778" layer="95"/>
<pinref part="EXPAND" gate="1" pin="6"/>
</segment>
<segment>
<pinref part="U$1" gate="G$1" pin="P$2"/>
<pinref part="SW1" gate="1" pin="P"/>
<wire x1="83.82" y1="91.44" x2="48.26" y2="91.44" width="0.1524" layer="91"/>
<wire x1="48.26" y1="91.44" x2="48.26" y2="83.82" width="0.1524" layer="91"/>
<wire x1="48.26" y1="91.44" x2="48.26" y2="96.52" width="0.1524" layer="91"/>
<junction x="48.26" y="91.44"/>
<label x="48.26" y="96.52" size="1.778" layer="95"/>
</segment>
</net>
<net name="SWO2" class="0">
<segment>
<wire x1="96.52" y1="160.02" x2="104.14" y2="160.02" width="0.1524" layer="91"/>
<label x="104.14" y="160.02" size="1.778" layer="95"/>
<pinref part="EXPAND" gate="1" pin="5"/>
</segment>
<segment>
<pinref part="SW2" gate="1" pin="P"/>
<pinref part="U$4" gate="G$1" pin="P$2"/>
<wire x1="109.22" y1="83.82" x2="109.22" y2="91.44" width="0.1524" layer="91"/>
<wire x1="109.22" y1="91.44" x2="139.7" y2="91.44" width="0.1524" layer="91"/>
<wire x1="109.22" y1="91.44" x2="109.22" y2="96.52" width="0.1524" layer="91"/>
<junction x="109.22" y="91.44"/>
<label x="109.22" y="96.52" size="1.778" layer="95"/>
</segment>
</net>
<net name="N$1" class="0">
<segment>
<pinref part="SHARP" gate="1" pin="P"/>
<pinref part="MIX1" gate="G$1" pin="A"/>
</segment>
</net>
</nets>
</sheet>
</sheets>
</schematic>
</drawing>
<compatibility>
<note version="8.2" severity="warning">
Since Version 8.2, EAGLE supports online libraries. The ids
of those online libraries will not be understood (or retained)
with this version.
</note>
<note version="8.3" severity="warning">
Since Version 8.3, EAGLE supports URNs for individual library
assets (packages, symbols, and devices). The URNs of those assets
will not be understood (or retained) with this version.
</note>
<note version="8.3" severity="warning">
Since Version 8.3, EAGLE supports the association of 3D packages
with devices in libraries, schematics, and board files. Those 3D
packages will not be understood (or retained) with this version.
</note>
<note version="8.4" severity="warning">
Since Version 8.4, EAGLE supports properties for SPICE simulation. 
Probes in schematics and SPICE mapping objects found in parts and library devices
will not be understood with this version. Update EAGLE to the latest version
for full support of SPICE simulation. 
</note>
</compatibility>
</eagle>
